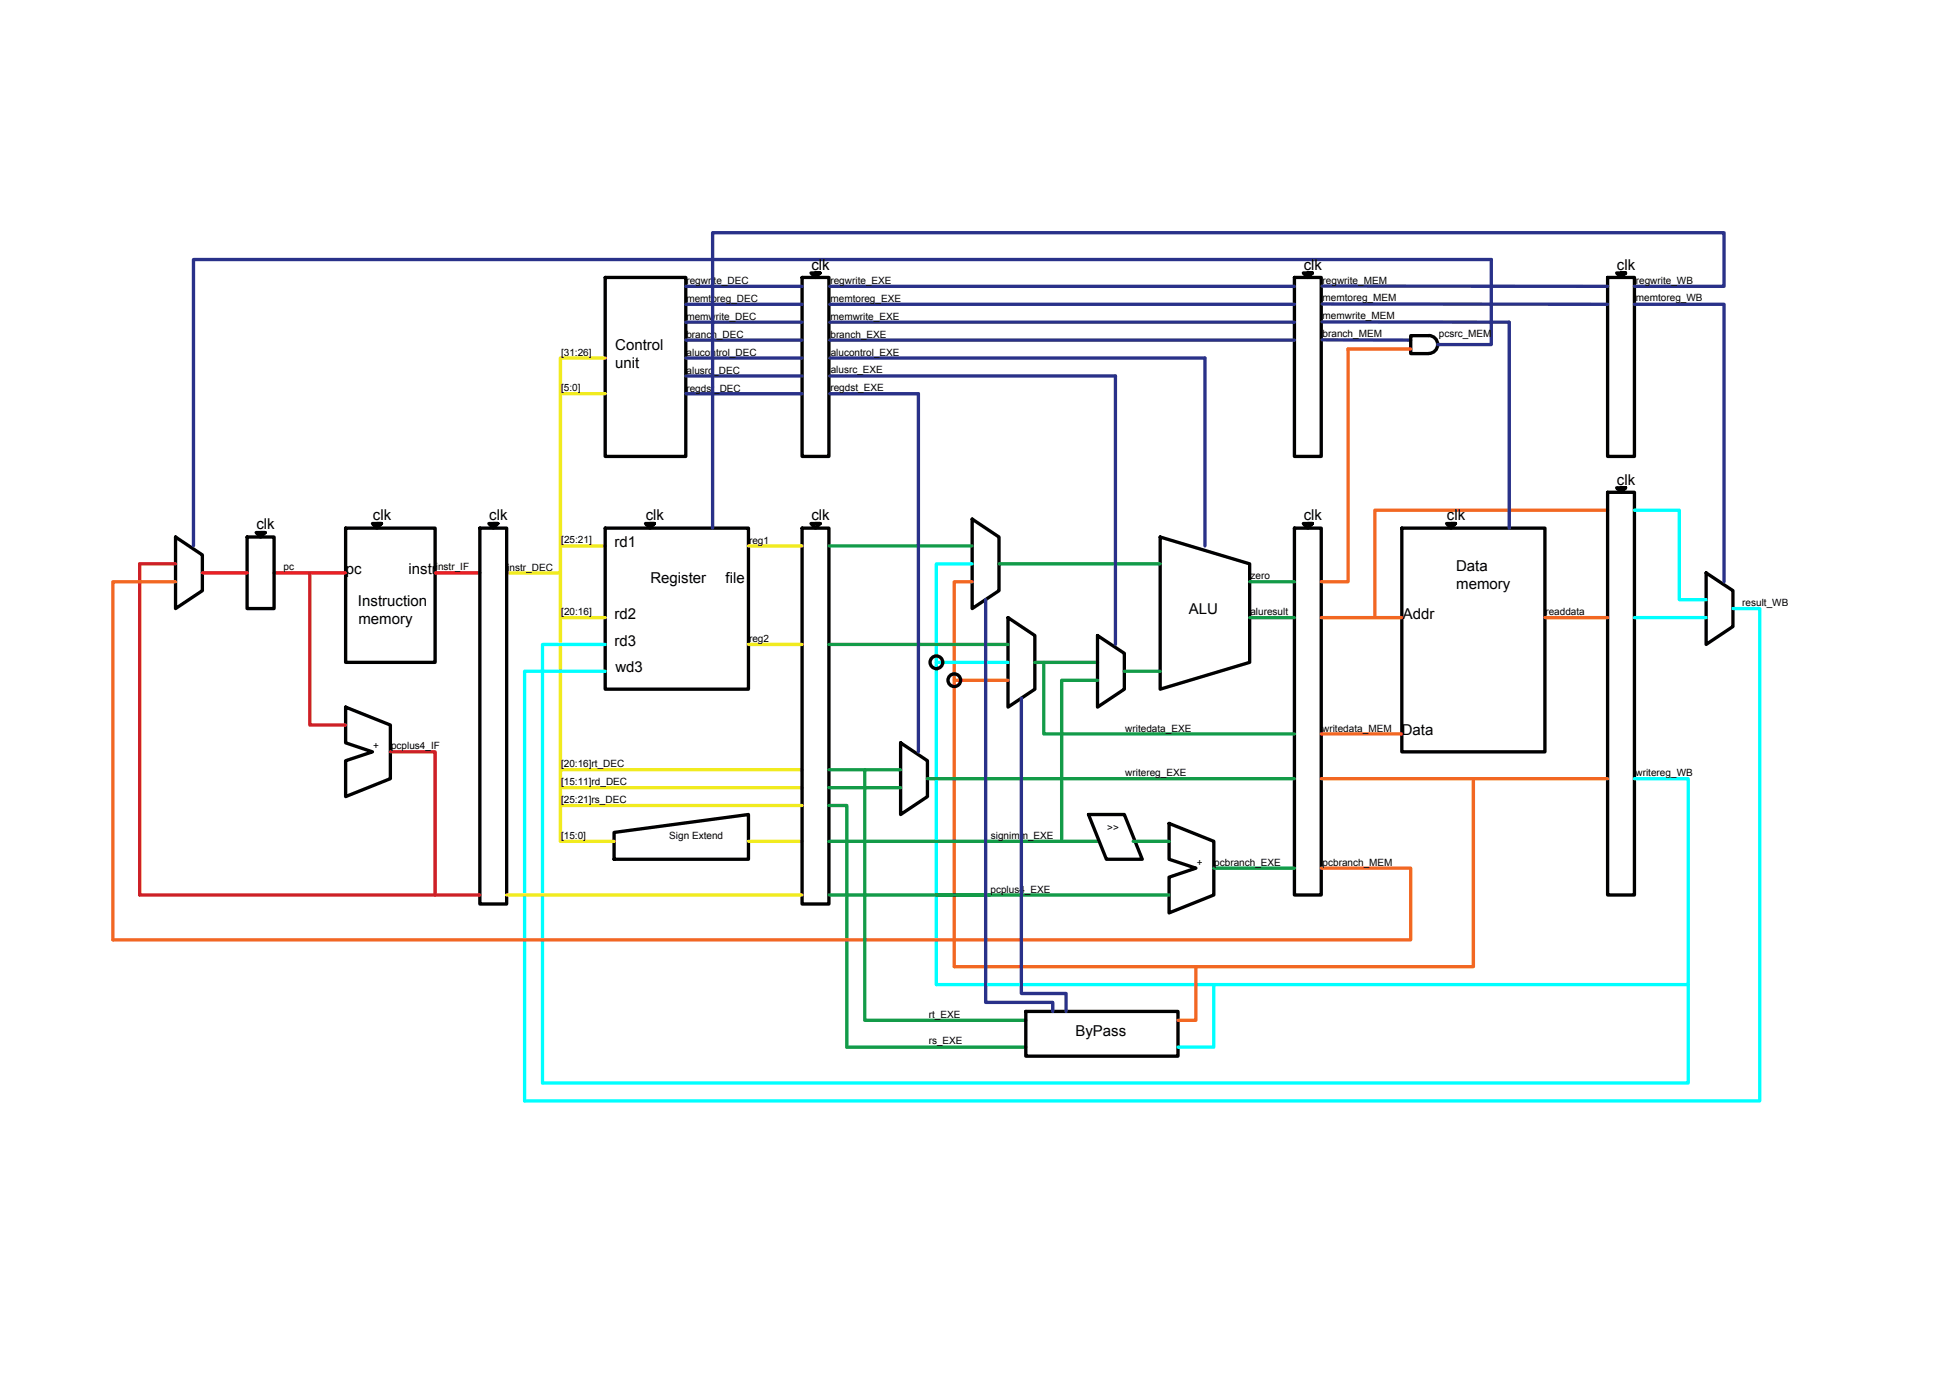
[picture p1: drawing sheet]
<svg xmlns="http://www.w3.org/2000/svg" width="297mm" height="210mm" viewBox="0 0 297 210" stroke-linecap="round" stroke-linejoin="round" font-family="sans-serif">
<!-- layer: 0 -->
<g fill="none" stroke="#000" stroke-width=".51">
<path d="M92.2 42.3h12.3v27.2h-12.3zM122.2 42.3h4.1v27.2h-4.1zM124.2 41.6h.7h-1.4l.7 .7 .7-.7M197.2 42.3h4.1v27.2h-4.1zM199.2 41.6h.7h-1.4l.7 .7 .7-.7M217.6 51.1a1.37 1.37 0 0 1 1.4 1.4 1.37 1.37 0 0 1-1.4 1.3l-2.7 .1v-2.8h2.7M244.9 42.3h4.1v27.2h-4.1zM246.9 41.6h.7h-1.3l.6 .7 .7-.7M57.4 79.7h.7h-1.4l.7 .7 .7-.7M75.1 79.7h.7h-1.3l.6 .7 .7-.7M99 79.7h.7h-1.4l.7 .7 .7-.7M124.2 79.7h.7h-1.4l.7 .7 .7-.7"/>
<path d="M148.1 79.1l4.1 2.7v8.2l-4.1 2.7zM199.2 79.7h.7h-1.4l.7 .7 .7-.7M221 79.7h.7h-1.3l.6 .7 .7-.7M244.9 75h4.1v61.3h-4.1zM246.9 74.3h.7h-1.3l.6 .7 .7-.7M26.7 81.8l4.1 2.7v5.5l-4.1 2.7zM37.6 81.8h4.1v10.9h-4.1zM39.7 81.1h.7h-1.4l.7 .7 .7-.7M52.6 80.4h13.7v20.5h-13.7zM73.1 80.4h4.1v57.3h-4.1zM92.2 80.4h21.8v24.6h-21.8zM122.2 80.4h4.1v57.3h-4.1z"/>
<path d="M153.6 94.1l4 2.7v8.2l-4 2.7zM167.2 96.8l4.1 2.7v5.5l-4.1 2.7zM176.7 81.8l13.7 4.1v15l-13.7 4.1zM197.2 80.4h4.1v55.9h-4.1zM213.5 80.4h21.8v34.1h-21.8zM259.9 87.3l4.1 2.7v5.4l-4.1 2.8zM52.6 107.7l6.9 2.7v8.2l-6.9 2.7v-5.4l4.1-1.4-4.1-1.4zM137.2 113.1l4.1 2.8v5.4l-4.1 2.8zM93.5 126.8l20.5-2.7v6.8h-20.5zM142.6 136.3h8.2M165.8 124.1h5.5l2.7 6.8h-5.5zM178.1 125.4l6.8 2.8v8.1l-6.8 2.8v-5.5l4.1-1.4-4.1-1.3z"/>
<path d="M156.3 154.1h23.1v6.8h-23.1z"/>
<circle cx="142.6" cy="100.9" r=".96"/>
<circle cx="145.4" cy="103.6" r=".96"/>
</g>
<path d="M30.8 87.3h6.8M41.7 87.3h10.9M66.3 87.3h6.8" fill="none" stroke="#ed1f24" stroke-width=".51"/>
<path d="M26.7 85.9h-5.4v50.4h51.8M47.2 87.3v23.1h5.4M59.5 114.5h6.8v21.8" fill="none" stroke="#cd2027" stroke-width=".51"/>
<path d="M85.4 60h6.8M92.2 54.5h-6.8v32.8h-8.2M85.4 83.2h6.8M85.4 87.3v40.9h8.1M85.4 94.1h6.8M114 83.2h8.2M114 98.2h8.2M85.4 117.3h36.8M85.4 120h36.8M77.2 136.3h45M85.4 122.7h36.8M114 128.2h8.2" fill="none" stroke="#f1eb1f" stroke-width=".51"/>
<path d="M249 77.7h6.8v13.6h4.1M92.2 98.2h-9.6v66.8h174.6v-46.4h-8.2M148.1 85.9h-5.5v64.1h114.6M249 94.1h10.9M264 92.7h4.1v75h-188.2v-65.5h12.3M142.6 100.9h11M184.9 150v9.5h-5.5" fill="none" stroke="#0ff" stroke-width=".51"/>
<path d="M214.9 53.2h-9.6v35.4h-4M244.9 77.7h-35.5v16.4M26.7 88.6h-9.5v54.6h197.7v-11h-13.6M148.1 88.6h-2.7v58.6h79v-28.6M201.3 94.1h12.2M235.3 94.1h9.6M145.4 103.6h8.2M201.3 111.8h12.2M201.3 118.6h43.6M182.2 147.2v8.2h-2.8" fill="none" stroke="#f26722" stroke-width=".51"/>
<g fill="none" stroke="#139b48" stroke-width=".51">
<path d="M126.3 83.2h21.8M126.3 98.2h27.3M152.2 85.9h24.5M190.4 94.1h6.8M190.4 88.6h6.8M126.3 117.3h10.9M126.3 120h10.9M131.7 117.3v38.1h24.6M141.3 118.6h55.9M157.6 100.9h9.6M159 100.9v10.9h38.2M167.2 103.6h-5.5v24.6"/>
<path d="M171.3 102.2h5.4M126.3 122.7h2.7v36.8h27.3M126.3 128.2h40.9M126.3 136.3h51.8M172.6 128.2h5.5M184.9 132.2h12.3"/>
</g>
<g fill="none" stroke="#293189" stroke-width=".51">
<path d="M104.5 43.6h17.7M104.5 46.3h17.7M104.5 49.1h17.7M104.5 51.8h17.7M104.5 54.5h17.7M104.5 57.3h17.7M104.5 60h17.7M126.4 43.6h70.8M126.4 46.3h70.8M126.4 49.1h70.8M126.4 51.8h70.8M126.4 54.5h57.1v28.7"/>
<path d="M126.4 57.3h43.5v40.9M126.4 60h13.5v54.5M201.4 43.6h43.5M201.4 46.3h43.5M201.4 49l28.5 .1v31.3M201.4 51.8h13.5M219 52.5h8.2v-13h-197.7v43.7M249 46.3h13.6v42.3M249 43.6h13.6v-8.2h-154.1v45M150.1 91.3v61.4h10.3v1.4M155.6 106.3v45h6.8v2.8"/>
</g>
<g font-size="2.3">
<text x="123.6" y="41.1">clk</text>
<text x="198.6" y="41.1">clk</text>
<text x="246.3" y="41.1">clk</text>
<text x="93.7" y="53.3">Control</text>
<text x="93.7" y="56.1">unit</text>
<text x="246.3" y="73.8">clk</text>
<text x="39.1" y="80.6">clk</text>
<text x="56.8" y="79.3">clk</text>
<text x="74.5" y="79.3">clk</text>
<text x="93.6" y="83.3">rd1</text>
<text x="98.4" y="79.2">clk</text>
<text x="123.6" y="79.3">clk</text>
<text x="198.6" y="79.3">clk</text>
<text x="220.4" y="79.3">clk</text>
<text x="52.7" y="87.4">pc</text>
<text x="62.2" y="87.4">instr</text>
<text x="99.1" y="88.8">Register</text>
<text x="110.5" y="88.8">file</text>
<text x="221.8" y="87">Data</text>
<text x="221.8" y="89.7">memory</text>
<text x="54.5" y="92.4">Instruction</text>
<text x="54.6" y="95.1">memory</text>
<text x="93.6" y="94.2">rd2</text>
<text x="181.1" y="93.5">ALU</text>
<text x="213.7" y="94.3">Addr</text>
<text x="93.6" y="98.3">rd3</text>
<text x="93.7" y="102.4">wd3</text>
<text x="213.5" y="112">Data</text>
<text x="163.8" y="157.9">ByPass</text>
</g>
<g font-size="1.5">
<text x="104.5" y="43.3">regwrite_DEC</text>
<text x="104.5" y="46">memtoreg_DEC</text>
<text x="126.5" y="43.3">regwrite_EXE</text>
<text x="126.5" y="46">memtoreg_EXE</text>
<text x="201.5" y="43.2">regwrite_MEM</text>
<text x="201.5" y="45.9">memtoreg_MEM</text>
<text x="249.2" y="43.2">regwrite_WB</text>
<text x="249.2" y="45.9">memtoreg_WB</text>
<text x="104.5" y="48.7">memwrite_DEC</text>
<text x="104.5" y="51.4">branch_DEC</text>
<text x="126.5" y="48.7">memwrite_EXE</text>
<text x="126.5" y="51.4">branch_EXE</text>
<text x="201.5" y="48.7">memwrite_MEM</text>
<text x="201.5" y="51.4">branch_MEM</text>
<text x="219.2" y="51.4">pcsrc_MEM</text>
<text x="85.5" y="54.2">[31:26]</text>
<text x="85.5" y="59.6">[5:0]</text>
<text x="104.5" y="59.6">regdst_DEC</text>
<text x="104.6" y="54.2">alucontrol_DEC</text>
<text x="104.6" y="56.9">alusrc_DEC</text>
<text x="126.5" y="59.6">regdst_EXE</text>
<text x="126.5" y="54.2">alucontrol_EXE</text>
<text x="126.5" y="56.9">alusrc_EXE</text>
<text x="85.5" y="82.8">[25:21]</text>
<text x="114.1" y="82.8">reg1</text>
<text x="43.2" y="86.9">pc</text>
<text x="66.4" y="86.9">instr_IF</text>
<text x="77.3" y="86.9">instr_DEC</text>
<text x="190.5" y="88.3">zero</text>
<text x="85.5" y="93.7">[20:16]</text>
<text x="190.5" y="93.7">aluresult</text>
<text x="235.4" y="93.7">readdata</text>
<text x="265.4" y="92.4">result_WB</text>
<text x="114.1" y="97.8">reg2</text>
<text x="171.4" y="111.4">writedata_EXE</text>
<text x="201.4" y="111.4">writedata_MEM</text>
<text x="56.9" y="114.1">+</text>
<text x="59.6" y="114.1">pcplus4_IF</text>
<text x="85.5" y="119.6">[15:11]rd_DEC</text>
<text x="85.5" y="116.9">[20:16]rt_DEC</text>
<text x="171.4" y="118.3">writereg_EXE</text>
<text x="249.1" y="118.3">writereg_WB</text>
<text x="85.5" y="122.3">[25:21]rs_DEC</text>
<text x="85.5" y="127.8">[15:0]</text>
<text x="101.9" y="127.8">Sign Extend</text>
<text x="150.9" y="127.8">signimm_EXE</text>
<text x="168.7" y="126.7">&gt;&gt;</text>
<text x="182.3" y="131.9">+</text>
<text x="185" y="131.9">pcbranch_EXE</text>
<text x="201.5" y="131.8">pcbranch_MEM</text>
<text x="150.9" y="136">pcplus4_EXE</text>
<text x="141.5" y="155">rt_EXE</text>
<text x="141.5" y="159.1">rs_EXE</text>
</g>
</svg>
